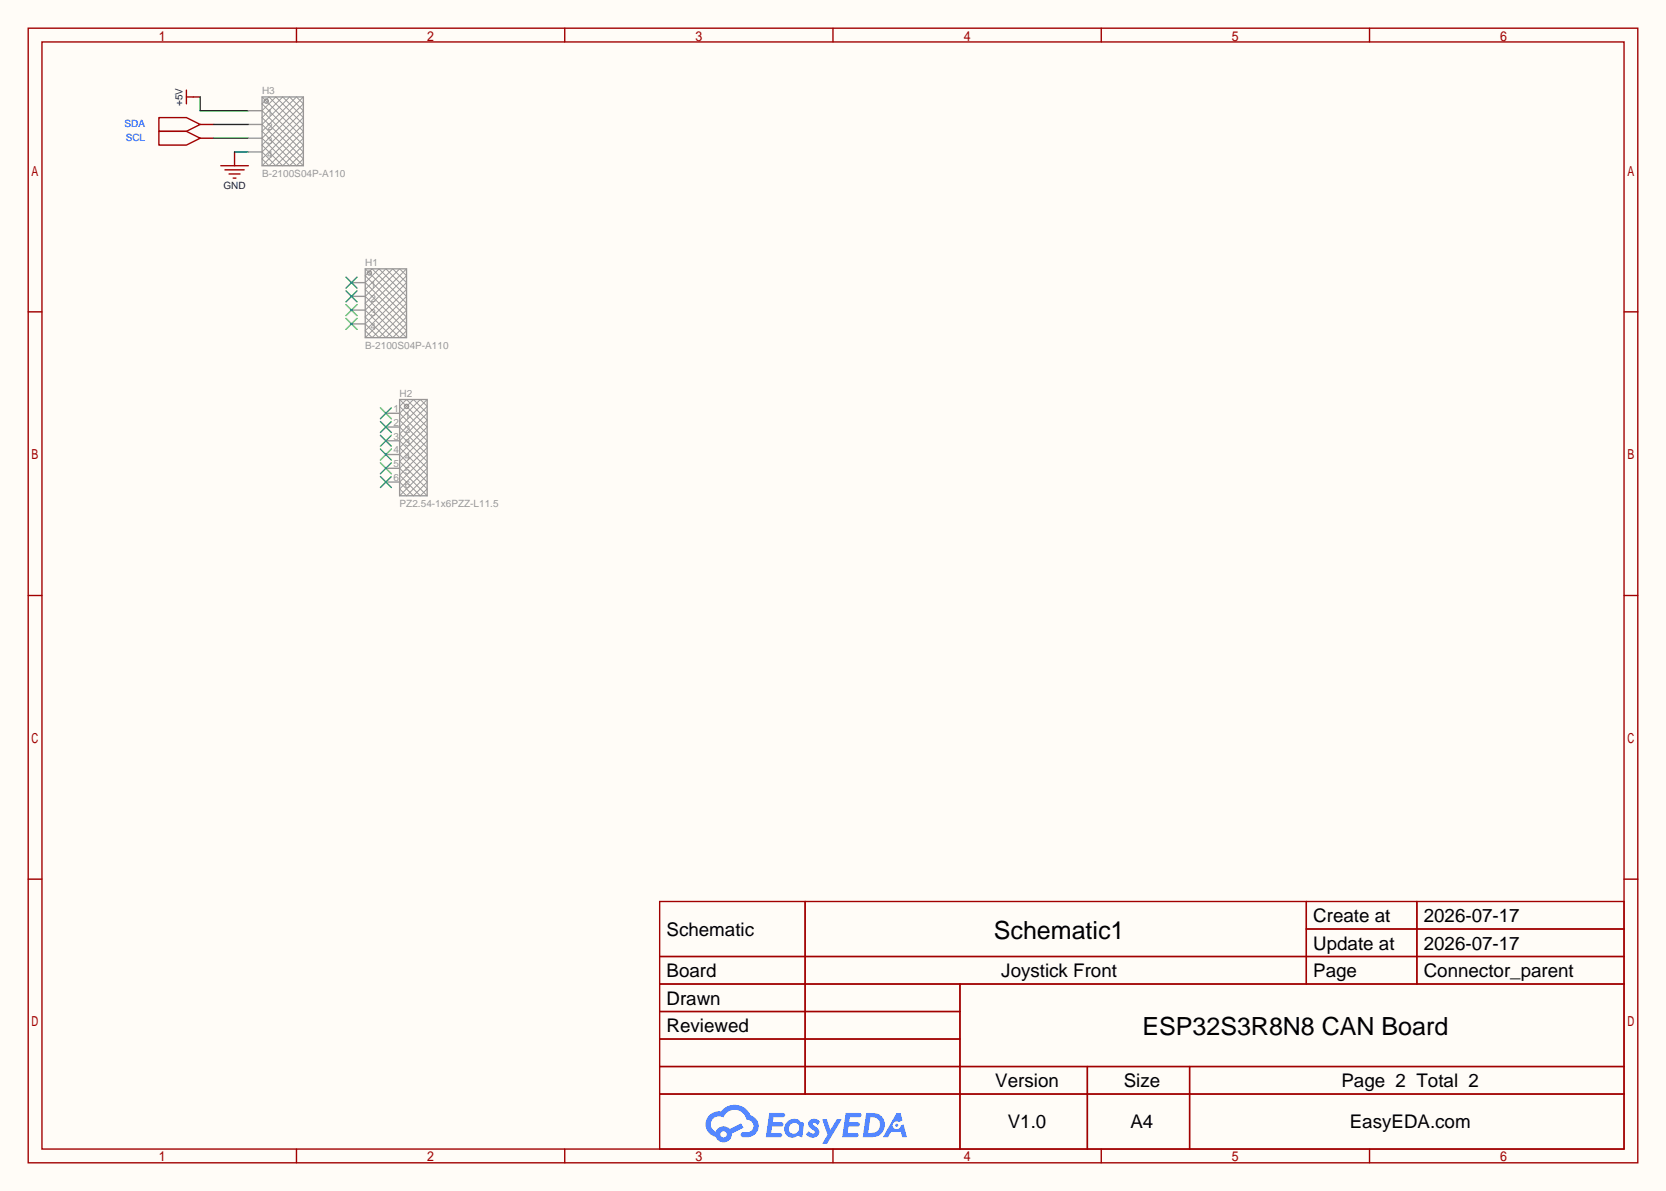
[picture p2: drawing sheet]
<svg xmlns="http://www.w3.org/2000/svg" width="308mm" height="220mm" viewBox="0 0 308 220" stroke-linecap="round" stroke-linejoin="round" font-family="sans-serif">
<path d="M0 0h307.6v220h-307.6z" fill="#fffcf7"/>
<g fill="none" stroke="#a10000" stroke-width=".25">
<path d="M5.2 5.2h297.2v209.6h-297.2zM7.7 7.7h292.1v204.5h-292.1zM54.7 5.2v2.5M104.3 5.2v2.5M153.8 5.2v2.5M203.3 5.2v2.5M252.9 5.2v2.5M5.2 57.6h2.5M299.8 57.6h2.6M5.2 110h2.5M299.8 110h2.6M5.2 162.4h2.5"/>
<path d="M121.8 166.5h178v45.7h-178zM121.8 176.7h178M148.7 166.5v35.6M241.2 166.5v15.2M241.2 171.6h58.6M261.6 166.5v15.2M299.8 162.4h2.6M121.8 181.7h178M121.8 186.8h55.4M121.8 197h178M121.8 191.9h55.4M177.2 181.7v30.5"/>
<path d="M200.8 197v15.2M219.6 197v15.2M54.7 212.2v2.6M104.3 212.2v2.6M121.8 202.1h178M153.8 212.2v2.6M203.3 212.2v2.6M252.9 212.2v2.6"/>
</g>
<g fill="#5487ff">
<path d="M149.5 206.9a1.3 1.3 0 0 1 1.9 .3l-.4 .6a.54 .54 0 0 0-1-.2l.2 .2a1.58 1.58 0 0 1 1 1.5 1.43 1.43 0 0 1-2.4 .2l.5-.6a.64 .64 0 0 0 .5 .5 .64 .64 0 0 0 .6-.3l-.1-.3a1.6 1.6 0 0 1-1.1-1.5z"/>
<path d="M151.8 206.7h.8l.7 2 1.2-2h.9l-2.7 4.5h-.9l1-1.6z"/>
<path d="M142 205.5h1.7a1.31 1.31 0 0 1 1.2 .2 .4 .4 0 0 1-.3 .6h-1.8l-.1 1h1.6a.4 .4 0 0 1 .3 .4 .4 .4 0 0 1-.4 .4h-1.6l-.2 1.2 .8-.1a1.23 1.23 0 0 1 1.2 .2 .39 .39 0 0 1-.4 .6h-2.6z"/>
<path d="M156.1 205.5h1.7a1.32 1.32 0 0 1 1.2 .2 .39 .39 0 0 1-.3 .6h-1.8l-.1 1h1.6a.4 .4 0 0 1 .4 .4 .4 .4 0 0 1-.5 .4h-1.6l-.2 1.1h.8a1.23 1.23 0 0 1 1.2 .2 .39 .39 0 0 1-.4 .6h-2.6z"/>
<path d="M165.5 205.6h.8l.3 1.3-.6 .3a.75 .75 0 0 0-1.1 .3 .75 .75 0 0 0 .5 1.1 .75 .75 0 0 0 .9-.7l.5-.3 .6 2.4h-.8l-.3-.9h-1.8l-.5 .9h-1z"/>
<path d="M159.9 205.6l-.6 4.4h1.4a2.27 2.27 0 0 0 2.7-2.3 2.27 2.27 0 0 0-2.7-2.1zM160.7 206.3a1.5 1.5 0 0 1 1.8 1.6 1.5 1.5 0 0 1-1.9 1.3h-.3z"/>
<path d="M145.4 207.2a1.62 1.62 0 0 0-.4 2.1 1.62 1.62 0 0 0 2 .6l.3-.2 .4 .2 .4 .1 .3-2.4-.1-.3-.5-.1a1.58 1.58 0 0 0-2.4 0zM146 207.7a.99 .99 0 0 1 1.6 .3 .99 .99 0 0 1-.9 1.4 .94 .94 0 0 1-1-.6 .94 .94 0 0 1 .3-1.1z"/>
<path d="M131 206a2.37 2.37 0 0 0 1.1 4 1.54 1.54 0 0 0 1.8 1 1.54 1.54 0 0 0 1.2-1.6l2.2-1.1-.5-.8-2.1 1a1.57 1.57 0 0 0-2.6 .5 1.5 1.5 0 0 1-.7-2.1 1.5 1.5 0 0 1 2.2-.5 2.23 2.23 0 0 1 2.3-1.4 2.23 2.23 0 0 1 2 1.8 1.16 1.16 0 0 1 1.2 1.1 1.16 1.16 0 0 1-1.1 1.2h-.7a.47 .47 0 0 0-.5 .4 .47 .47 0 0 0 .4 .5 2.23 2.23 0 0 0 2.2-.6 2.23 2.23 0 0 0 .5-2.3 2.16 2.16 0 0 0-1.3-1.1 3.2 3.2 0 0 0-5.5-.7l-1.1 .1zM133 209.5a.6 .6 0 0 1 1.2 0 .6 .6 0 0 1-1.2 0z"/>
<circle cx="165.6" cy="207.8" r=".28"/>
</g>
<path d="M35.7 17.9h1.3M37 23h2.5M37 25.5h2.5M43.3 28.1v2.5" fill="none" stroke="#870000" stroke-width=".25"/>
<path d="M34.4 16.6v2.6M34.4 17.9h1.3M29.3 21.7h5.1l2.6 1.3-2.6 1.3h-5.1zM29.3 24.3h5.1l2.6 1.2-2.6 1.3h-5.1zM40.8 30.6h5M41.5 31.4h3.6M42.3 32.1h2M43.1 32.9h.5" fill="none" stroke="#a10000" stroke-width=".25"/>
<path d="M37 17.9v2.5h8.8M39.5 25.5h6.3M39.5 23h6.3M43.3 28.1h2.5" fill="none" stroke="#008700" stroke-width=".25"/>
<g fill="none" stroke="#999" stroke-width=".18">
<path d="M48.4 17.9l7.6 7.6-5.1 5.1-2.5-2.5 7.6-7.7-2.5-2.5-5.1 5.1 7.6 7.6M49.3 18.3l.2 .2M49.5 18.8l-.2 .2M49.7 17.9l6.3 6.4-6.3 6.3-1.3-1.3 7.6-7.6-3.8-3.8-3.8 3.8 7.6 7.6-1.3 1.3-6.3-6.3 6.3-6.4 1.3 1.3-7.6 7.6 3.8 3.8 3.8-3.8-7.6-7.6zM56 17.9l-7.6 7.6 5.1 5.1 2.5-2.5-7.6-7.7 2.5-2.5 5.1 5.1-7.6 7.6M67.4 49.7l7.7 7.6-5.1 5.1-2.6-2.6 7.7-7.6-2.6-2.5-5.1 5 7.7 7.7M68.4 50.1l.1 .2M68.5 50.6l-.1 .2M68.7 49.7l6.4 6.3-6.4 6.4-1.3-1.3 7.7-7.6-3.9-3.8-3.8 3.8 7.7 7.6-1.3 1.3-6.4-6.4 6.4-6.3 1.3 1.2-7.7 7.6 3.8 3.9 3.9-3.9-7.7-7.6zM75.1 49.7l-7.7 7.6 5.1 5.1 2.6-2.6-7.7-7.6 2.6-2.5 5.1 5-7.7 7.7M73.8 75.1l5.1 5-5.1 5.1 5.1 5.1-1.3 1.3-3.8-3.8 5.1-5.1-5.1-5.1 3.8-3.8 1.3 1.3-5.1 5 5.1 5.1-5.1 5.1 1.3 1.3 3.8-3.8-5.1-5.1 5.1-5.1-3.8-3.8zM73.8 73.8l5.1 5.1-5.1 5 5.1 5.1-2.6 2.6-2.5-2.6 5.1-5.1-5.1-5 5.1-5.1"/>
<path d="M75.2 74.7l.2 .2M75.4 75.2l-.2 .2M73.8 91.6l5.1-5.1-5.1-5.1 5.1-5.1-2.6-2.5-2.5 2.5 5.1 5.1-5.1 5.1 5.1 5.1"/>
</g>
<g fill="none" stroke="#999" stroke-width=".25">
<path d="M48.4 17.9h7.6v12.7h-7.6zM45.8 20.4h2.6M45.8 23h2.6M45.8 25.5h2.6M45.8 28.1h2.6M64.9 52.2h2.5M64.9 54.7h2.5M64.9 57.3h2.5M64.9 59.8h2.5M67.4 49.7h7.7v12.7h-7.7zM71.2 76.3h2.6M71.2 78.9h2.6"/>
<path d="M73.8 73.8h5.1v17.8h-5.1zM71.2 81.4h2.6M71.2 83.9h2.6M71.2 86.5h2.6M71.2 89h2.6"/>
<circle cx="49.1" cy="18.7" r=".38"/>
<circle cx="68.2" cy="50.4" r=".38"/>
<circle cx="75.1" cy="75.1" r=".38"/>
</g>
<g fill="none" stroke="#3c3" stroke-width=".25">
<path d="M63.9 51.2l2 2M63.9 53.7l2 2.1M63.9 56.3l2 2M63.9 58.8l2 2M65.9 51.2l-2 2M65.9 53.7l-2 2.1M65.9 56.3l-2 2M65.9 58.8l-2 2M70.2 75.3l2.1 2M70.2 77.9l2.1 2M72.3 75.3l-2.1 2M72.3 77.9l-2.1 2"/>
<path d="M70.2 80.4l2.1 2M70.2 82.9l2.1 2.1M70.2 85.5l2.1 2M70.2 88l2.1 2M72.3 80.4l-2.1 2M72.3 82.9l-2.1 2.1M72.3 85.5l-2.1 2M72.3 88l-2.1 2"/>
</g>
<g font-size="4.6">
<text x="183.5" y="173.4">Schematic1</text>
<text x="210.9" y="191.2">ESP32S3R8N8 CAN Board</text>
</g>
<g font-size="3.5">
<text x="123.1" y="172.8">Schematic</text>
<text x="242.5" y="170.3">Create at</text>
<text x="262.9" y="170.3">2026-07-17</text>
<text x="242.5" y="175.4">Update at</text>
<text x="262.9" y="175.4">2026-07-17</text>
<text x="123.1" y="180.5">Board</text>
<text x="123.1" y="185.5">Drawn</text>
<text x="184.9" y="180.5">Joystick Front</text>
<text x="242.5" y="180.5">Page</text>
<text x="262.9" y="180.5">Connector_parent</text>
<text x="123.1" y="190.6">Reviewed</text>
<text x="183.8" y="200.8">Version</text>
<text x="207.5" y="200.8">Size</text>
<text x="247.7" y="200.8">Page 2 Total 2</text>
<text x="186.1" y="208.4">V1.0</text>
<text x="208.7" y="208.4">A4</text>
<text x="249.2" y="208.4">EasyEDA.com</text>
</g>
<g font-size="1.8" fill="#999">
<text x="48.4" y="17.4">H3</text>
<text x="49.3" y="21.5">1</text>
<text x="49.3" y="24">2</text>
<text x="49.3" y="26.6">3</text>
<text x="49.3" y="29.1">4</text>
<text x="48.4" y="32.7">B-2100S04P-A110</text>
<text x="67.4" y="49.2">H1</text>
<text x="68.4" y="53.2">1</text>
<text x="68.4" y="55.8">2</text>
<text x="68.4" y="58.3">3</text>
<text x="67.4" y="64.4">B-2100S04P-A110</text>
<text x="68.4" y="60.9">4</text>
<text x="72.6" y="76.1">1</text>
<text x="73.8" y="73.3">H2</text>
<text x="74.7" y="77.4">1</text>
<text x="72.6" y="78.6">2</text>
<text x="72.6" y="81.2">3</text>
<text x="72.6" y="83.7">4</text>
<text x="74.7" y="79.9">2</text>
<text x="74.7" y="82.4">3</text>
<text x="72.6" y="86.3">5</text>
<text x="72.6" y="88.8">6</text>
<text x="74.7" y="85">4</text>
<text x="74.7" y="87.5">5</text>
<text x="73.8" y="93.6">PZ2.54-1x6PZZ-L11.5</text>
<text x="74.7" y="90.1">6</text>
</g>
<g font-size="1.8" fill="#00f">
<text x="23" y="23.5">SDA</text>
<text x="23.2" y="26.1">SCL</text>
</g>
<g font-size="1.8" fill="#000080">
<text x="33.7" y="19.6" transform="rotate(-90 33.7 19.6)">+5V</text>
<text x="41.3" y="35">GND</text>
</g>
</svg>
